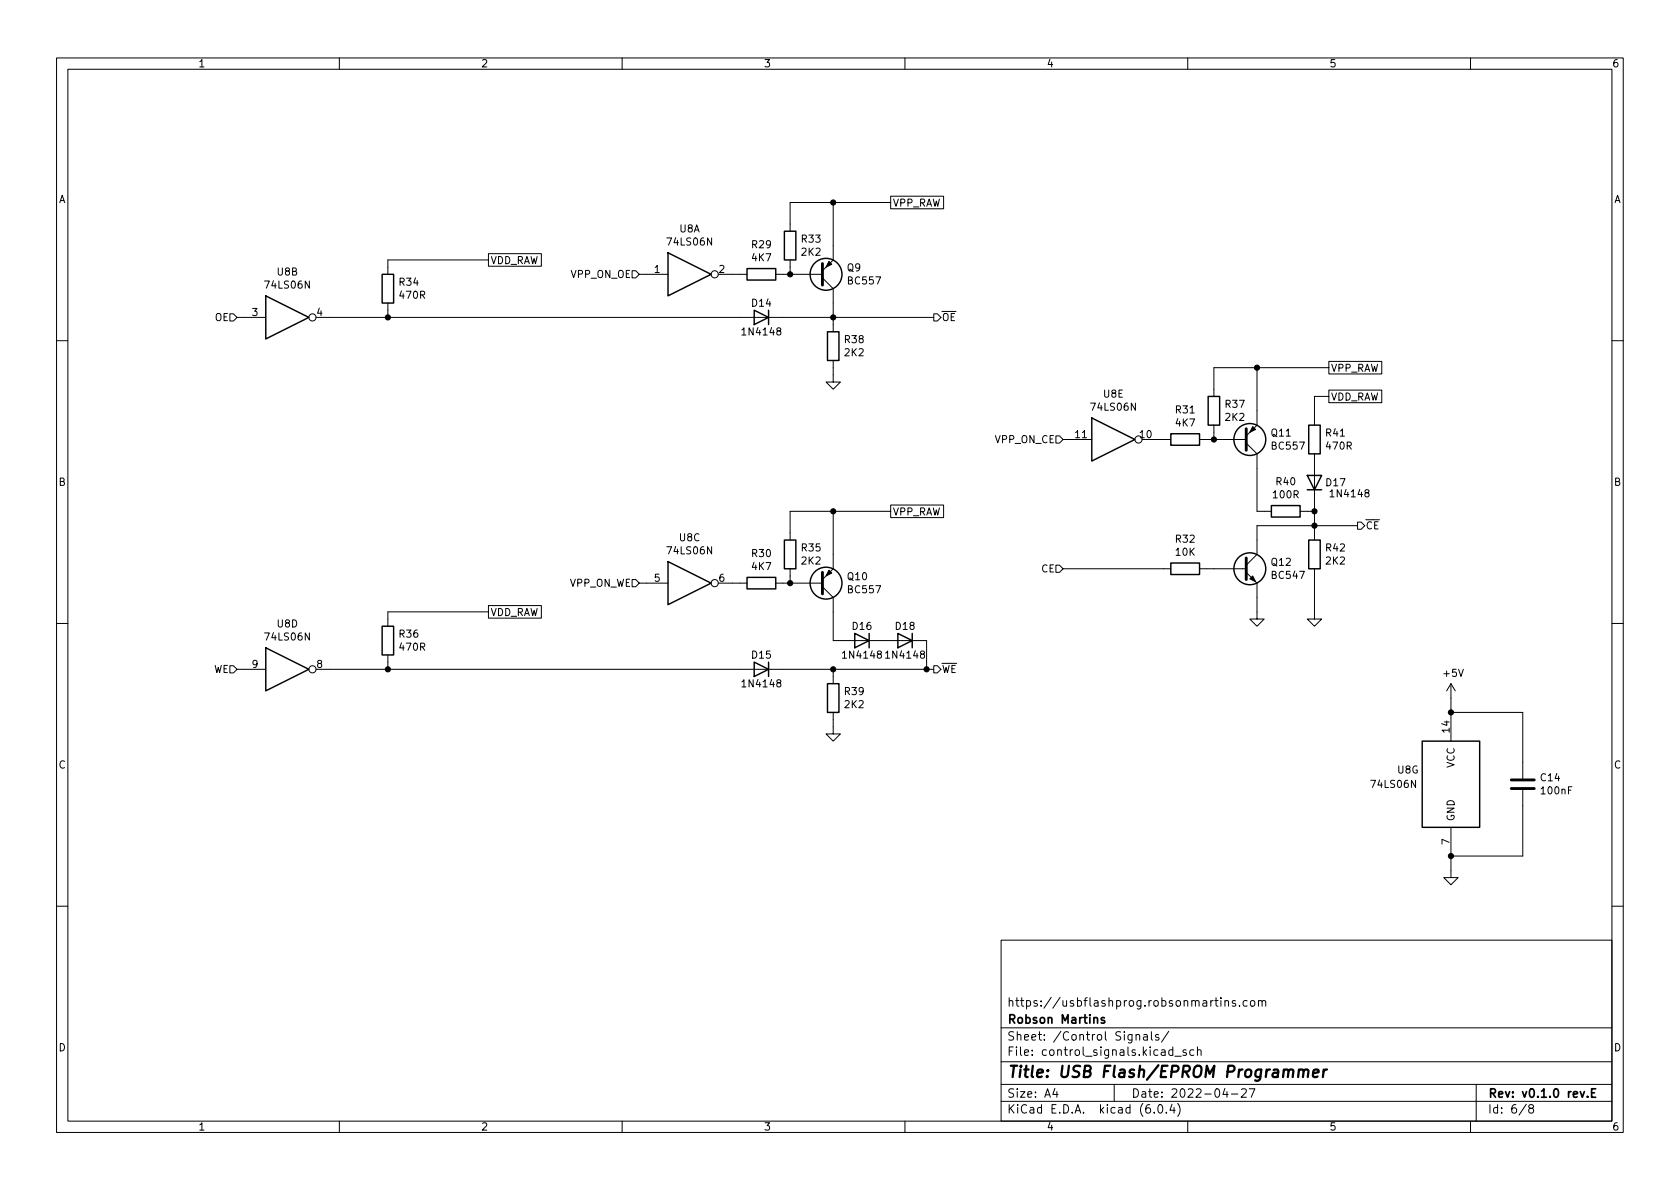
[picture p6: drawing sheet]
<svg xmlns="http://www.w3.org/2000/svg" width="297mm" height="210mm" viewBox="0 0 297 210" stroke-linecap="round" stroke-linejoin="round" font-family="sans-serif">
<g fill="none" stroke="#000" stroke-width=".18">
<path d="M10 10.2h277v190.1h-277zM12 12.2h273v186.1h-273zM60 10.2v2M110 10.2v2M160 10.2v2M210 10.2v2M260 10.2v2M147.3 35.8v10.2l-1.9 1.9M157.5 34.7h9.3v2.2h-9.3zM157.5 35.8h-17.8v5.1M40.6 55.5h.7l.6 .6-.6 .7h-.7zM41.9 56.1h5.1"/>
<path d="M55.9 56.1h109.2M68.6 53.6v2.5M86.4 44.9h9.3v2.2h-9.3zM86.4 46h-17.8v2.5M111.8 47.9h.6l.6 .6-.6 .6h-.6zM113 48.5h5.1M127 48.5h5.1M137.2 48.5h8.2M139.7 46v2.5M145.4 49.1l1.9 1.9v7.7M165.1 55.5h.6l.7 .6-.7 .7h-.6zM10 60.2h2"/>
<path d="M147.3 63.7v3.9h1.3l-1.3 1.2-1.3-1.2h1.3M186.7 77.1h.6l.7 .6-.7 .7h-.6zM188 77.7h5M201.9 77.7h5.1M212.1 77.7h8.2M214.6 75.2v2.5M220.3 78.4l1.9 1.9v10.1h2.6M222.2 65v10.2l-1.9 1.9M234.9 63.9h9.4v2.2h-9.4zM234.9 69h9.4v2.2h-9.4zM234.9 70.1h-2.5v5.1M234.9 65h-20.3v5.1"/>
<path d="M285 60.2h2M147.3 90.4v10.2l-1.9 1.9M157.5 89.3h9.3v2.2h-9.3zM157.5 90.4h-17.8v5.1M186.7 99.9h.6l.7 .7-.7 .6h-.6zM229.9 90.4h2.5M232.4 80.3v15.2M240 92.3h.7l.6 .7-.6 .6h-.7zM240 93h-17.8v5l-1.9 1.9M10 110.2h2M40.6 117.7h.7l.6 .7-.6 .6h-.7zM41.9 118.4h5.1"/>
<path d="M55.9 118.4h109.2M68.6 115.8v2.6M86.4 107.1h9.3v2.2h-9.3zM86.4 108.2h-17.8v2.5M111.8 102.5h.6l.6 .6-.6 .7h-.6zM113 103.1h5.1M127 103.1h5.1M137.2 103.1h8.2M139.7 100.6v2.5M145.4 103.8l1.9 1.9v7.6h16.5v5.1M147.3 118.4v2.5M165.1 117.7h.6l.7 .7-.7 .6h-.6z"/>
<path d="M188 100.6h19M212.1 100.6h8.2M220.3 101.2l1.9 1.9v6.4h1.3l-1.3 1.2-1.2-1.2h1.2M232.4 100.6v8.9h1.3l-1.3 1.2-1.3-1.2h1.3M285 110.2h2M147.3 126v3.8h1.3l-1.3 1.3-1.3-1.3h1.3M256.5 120.9v10.2M256.5 126h12.7v11.7M256.5 120.9l-.7 1.3M256.5 120.9l.8 1.3M269.2 139.7v11.7h-12.7M256.5 146.3v8.9h1.3l-1.3 1.3-1.2-1.3h1.2"/>
<path d="M10 160.2h2M177 166.3h108v32h-108zM214.8 176.9h.6M215 176.4v1.3l.4 .2M215.9 176.4v.2M215.9 176.9v1M216.6 177.1l.2-.2 .3 .1 .1 .9M216.6 176.9v1M218.4 177l-.3-.1-.2 .2v.3l.5 .1v.4h-.5M219.1 177.8v.1M220.5 177l-.4-.1-.3 .3v.4l.1 .3h.6M221.2 177l.4-.1 .3 .3v.4l-.3 .3h-.4l-.1-.3v-.4z"/>
<path d="M222.5 177.1l.2-.2 .4 .1v.9M222.5 176.9v1M223.1 177.1l.3-.2 .3 .1 .1 .9M285 160.2h2M60 198.3v2M110 198.3v2M160 198.3v2M177 194.8h108M177 191.8h108M177 187.8h108M177 181.8h108M186.5 192.5l-.4 1h1"/>
<path d="M186.9 193v1M197 191.8v3M200.9 183.1l.2-.2 .3 .1 .1 .9M200.9 182.9v1M202.2 183h.6l.1 .9M202.9 183.3l-.5 .1a.29 .29 0 0 0-.3 .2 .29 .29 0 0 0 .3 .3h.5M203.6 182.4v1.3l.2 .2M204.1 196.7v.1M204.9 183l-.4-.1-.2 .2 .1 .3 .5 .1v.4h-.6M204.9 195.4l.2-.1a.81 .81 0 0 1 .6 .7 .81 .81 0 0 1-.3 .8h-.2a.81 .81 0 0 1-.6-.6 .81 .81 0 0 1 .3-.8zM206.2 196.7v.1M206.6 182.4l-1.2 1.9"/>
<path d="M207.2 195.3l-.3 1h.9M207.4 185.7l-.5-.1-.3 .3v.4l.2 .3h.6M207.4 185.1v1.5M207.6 195.8v1M207.7 186.8h1.2M208.2 195.1a1.72 1.72 0 0 1 0 2.3M209.7 185.7l-.3-.1-.3 .2 .1 .3 .5 .1v.4h-.6M210 198.3v2M211.1 185.7l-.5-.1-.2 .3v.4l.1 .3h.6M211.7 185.8l.2-.2 .4 .1 .1 .9M211.7 185.1v1.5M216.6 192.5l-.4 1h.9"/>
<path d="M216.9 193v1M217.7 193.5h1.2M219.5 192.7l.6-.2 .2 .2 .1 .3-1 1h1M220.9 192.5h1l-.7 1.5M260 198.3v2M261 191.8v6.5M269.9 195.3l-1.3 1.9M270.6 196l-.3-.3 .1-.2 .2-.2 .4 .1 .2 .2-.1 .2-.7 .2-.1 .3v.2l.3 .3h.4l.2-.3-.1-.4-.2-.1"/>
<circle cx="55.2" cy="56.1" r=".63"/>
<circle cx="126.4" cy="48.5" r=".63"/>
<circle cx="201.3" cy="77.7" r=".63"/>
<circle cx="55.2" cy="118.4" r=".63"/>
<circle cx="126.4" cy="103.1" r=".63"/>
</g>
<path d="M195.3 180l-.4-.1-.2 .2 .1 .3 .5 .1v.4h-.6M280.7 193.9v.1M281.4 193.2h.5M282.1 192.5h-.7v1.5h.7" fill="none" stroke="#000" stroke-width=".3"/>
<path d="M229.7 189.3a.49 .49 0 0 1 .8 .1l-.1 1.1M229.7 189.1l-.2 1.4M230.5 189.4a.5 .5 0 0 1 .8-.2l-.1 1.3M232.2 189.8l.9-.2v-.4l-.6-.1-.3 .3v1l.2 .1 .6-.1M234.1 189.1l-.2 1.4M234.6 189.1l-.4 .1-.2 .3" fill="none" stroke="#000" stroke-width=".4"/>
<g fill="none" stroke="#000" stroke-width=".25">
<path d="M47 52.3l7.6 3.8-7.6 3.8zM67.6 48.5h2v5.1h-2zM118.1 44.7l7.6 3.8-7.6 3.8zM132.1 47.5h5.1v2h-5.1zM133.3 54.9l2.6 1.2-2.6 1.3zM135.9 54.9v2.5M138.7 40.9h2v5.1h-2zM146.3 58.7h2v5h-2zM193 73.9l7.7 3.8-7.7 3.8zM207 76.7h5.1v2h-5.1zM213.6 70.1h2v5.1h-2zM231.4 75.2h2v5.1h-2z"/>
<path d="M118.1 99.3l7.6 3.8-7.6 3.8zM138.7 95.5h2v5.1h-2zM207 99.6h5.1v2h-5.1zM224.8 89.4h5.1v2h-5.1zM231.1 84.1h2.6l-1.3 2.5zM231.1 86.6h2.6M231.4 95.5h2v5.1h-2zM47 114.5l7.6 3.9-7.6 3.8zM67.6 110.7h2v5.1h-2zM132.1 102.1h5.1v2h-5.1zM133.3 117.1l2.6 1.3-2.6 1.2zM135.9 117.1v2.5"/>
<path d="M151.1 112l2.6 1.3-2.6 1.2zM153.7 112v2.5M158.7 112l2.6 1.3-2.6 1.2zM161.3 112v2.5M146.3 120.9h2v5.1h-2zM251.5 131.1h10.1v15.2h-10.1z"/>
<circle cx="146" cy="48.5" r="2.82"/>
<circle cx="221" cy="77.7" r="2.82"/>
<circle cx="146" cy="103.1" r="2.82"/>
<circle cx="221" cy="100.6" r="2.82"/>
</g>
<path d="M145.4 46.6v3.8M220.3 75.8v3.8M220.3 98.7v3.8M145.4 101.2v3.8M267.2 139.4h4.1M267.2 137.9h4.1" fill="none" stroke="#000" stroke-width=".51"/>
<g fill="#000" stroke="#000" stroke-width=".18">
<path d="M146.6 46.2l.5 .5-1.1 .5zM221.5 75.4l.5 .5-1 .5zM146.6 100.8l.5 .5-1.1 .5zM221 102.4l.5-.6 .5 1.1z"/>
<circle cx="147.3" cy="35.8" r=".46"/>
<circle cx="68.6" cy="56.1" r=".46"/>
<circle cx="139.7" cy="48.5" r=".46"/>
<circle cx="147.3" cy="56.1" r=".46"/>
<circle cx="214.6" cy="77.7" r=".46"/>
<circle cx="222.2" cy="65" r=".46"/>
<circle cx="147.3" cy="90.4" r=".46"/>
<circle cx="232.4" cy="90.4" r=".46"/>
<circle cx="232.4" cy="93" r=".46"/>
<circle cx="68.6" cy="118.4" r=".46"/>
<circle cx="139.7" cy="103.1" r=".46"/>
<circle cx="147.3" cy="118.4" r=".46"/>
<circle cx="163.8" cy="118.4" r=".46"/>
<circle cx="256.5" cy="126" r=".46"/>
<circle cx="256.5" cy="151.4" r=".46"/>
</g>
<text font-size="2.8" x="178" y="190.6">Title: USB Flash/EPROM Programmer</text>
<g font-size="2.1">
<text x="178" y="178">https://usbflashprog.robsonmartins.com</text>
<text x="178" y="184">Sheet: /Control Signals/</text>
<text x="178" y="181">Robson Martins</text>
<text x="178" y="186.7">File: control_signals.kicad_sch</text>
<text x="178" y="196.9">KiCad E.D.A. kicad (6.0.4)</text>
<text x="178" y="194.1">Size: A4</text>
<text x="200" y="194.1">Date: 2022-04-27</text>
<text x="263" y="194.1">Rev: v0.1.0 rev.E</text>
<text x="263" y="196.9">Id: 6/8</text>
</g>
<g font-size="1.8">
<text x="35" y="11.9">1</text>
<text x="85" y="11.9">2</text>
<text x="135" y="11.9">3</text>
<text x="185" y="11.9">4</text>
<text x="235" y="11.9">5</text>
<text x="285" y="11.9">6</text>
<text x="10.3" y="35.9">A</text>
<text x="285.3" y="35.9">A</text>
<text x="120.2" y="41.1">U8A</text>
<text x="157.8" y="36.5">VPP_RAW</text>
<text x="86.7" y="46.7">VDD_RAW</text>
<text x="118.2" y="43.4">74LS06N</text>
<text x="133" y="43.9">R29</text>
<text x="133" y="46.2">4K7</text>
<text x="141.8" y="42.9">R33</text>
<text x="141.8" y="45.2">2K2</text>
<text x="149.8" y="48">Q9</text>
<text x="47.1" y="51">74LS06N</text>
<text x="49" y="48.7">U8B</text>
<text x="70.7" y="50.5">R34</text>
<text x="70.8" y="52.8">470R</text>
<text x="100.9" y="49.1">VPP_ON_OE</text>
<text x="115.7" y="48.3">1</text>
<text x="127.1" y="48.3">2</text>
<text x="150" y="50.3">BC557</text>
<text x="38" y="56.8">OE</text>
<text x="44.6" y="55.9">3</text>
<text x="56" y="55.9">4</text>
<text x="131.5" y="59.3">1N4148</text>
<text x="133" y="54.2">D14</text>
<text x="166.5" y="56.8">~{OE}</text>
<text x="149.4" y="60.7">R38</text>
<text x="149.4" y="63">2K2</text>
<text x="235.3" y="65.7">VPP_RAW</text>
<text x="195.1" y="70.3">U8E</text>
<text x="235.3" y="70.8">VDD_RAW</text>
<text x="190.2" y="77.5">11</text>
<text x="193.1" y="72.6">74LS06N</text>
<text x="201.6" y="77.5">10</text>
<text x="207.9" y="73.1">R31</text>
<text x="207.9" y="75.4">4K7</text>
<text x="216.7" y="72.1">R37</text>
<text x="216.7" y="74.4">2K2</text>
<text x="224.8" y="77.2">Q11</text>
<text x="234.5" y="77.2">R41</text>
<text x="176" y="78.4">VPP_ON_CE</text>
<text x="225" y="79.5">BC557</text>
<text x="234.6" y="79.5">470R</text>
<text x="10.3" y="85.9">B</text>
<text x="225.2" y="88.1">100R</text>
<text x="225.7" y="85.8">R40</text>
<text x="234.5" y="86">D17</text>
<text x="235.5" y="87.9">1N4148</text>
<text x="285.3" y="85.9">B</text>
<text x="120.2" y="95.7">U8C</text>
<text x="157.8" y="91.1">VPP_RAW</text>
<text x="207.9" y="96">R32</text>
<text x="241.4" y="93.6">~{CE}</text>
<text x="118.2" y="98">74LS06N</text>
<text x="133" y="98.5">R30</text>
<text x="133" y="100.8">4K7</text>
<text x="141.8" y="97.5">R35</text>
<text x="141.8" y="99.8">2K2</text>
<text x="184.1" y="101.2">CE</text>
<text x="207.9" y="98.3">10K</text>
<text x="224.8" y="100">Q12</text>
<text x="234.5" y="97.5">R42</text>
<text x="234.5" y="99.8">2K2</text>
<text x="100.6" y="103.8">VPP_ON_WE</text>
<text x="115.7" y="102.9">5</text>
<text x="127.1" y="102.9">6</text>
<text x="149.9" y="102.6">Q10</text>
<text x="150" y="104.9">BC557</text>
<text x="225" y="102.4">BC547</text>
<text x="47.1" y="113.3">74LS06N</text>
<text x="49" y="110.9">U8D</text>
<text x="70.7" y="112.7">R36</text>
<text x="86.7" y="108.9">VDD_RAW</text>
<text x="150.8" y="111.4">D16</text>
<text x="158.4" y="111.4">D18</text>
<text x="37.7" y="119">WE</text>
<text x="44.6" y="118.1">9</text>
<text x="56" y="118.1">8</text>
<text x="70.8" y="115.1">470R</text>
<text x="133" y="116.5">D15</text>
<text x="149.3" y="116.5">1N4148</text>
<text x="156.9" y="116.5">1N4148</text>
<text x="166.5" y="119">~{WE}</text>
<text x="255.3" y="119.7">+5V</text>
<text x="131.5" y="121.5">1N4148</text>
<text x="149.4" y="122.9">R39</text>
<text x="149.4" y="125.2">2K2</text>
<text x="256.3" y="129.5" transform="rotate(-90 256.3 129.5)">14</text>
<text x="10.3" y="135.9">C</text>
<text x="247.1" y="136.8">U8G</text>
<text x="257.2" y="135.8" transform="rotate(-90 257.2 135.8)">VCC</text>
<text x="285.3" y="135.9">C</text>
<text x="242.6" y="139.3">74LS06N</text>
<text x="272.5" y="138.1">C14</text>
<text x="272.6" y="140.5">100nF</text>
<text x="256.3" y="149.3" transform="rotate(-90 256.3 149.3)">7</text>
<text x="257.2" y="145.3" transform="rotate(-90 257.2 145.3)">GND</text>
<text x="10.3" y="185.9">D</text>
<text x="285.3" y="185.9">D</text>
<text x="35" y="199.9">1</text>
<text x="85" y="199.9">2</text>
<text x="135" y="199.9">3</text>
<text x="185" y="199.9">4</text>
<text x="235" y="199.9">5</text>
<text x="285" y="199.9">6</text>
</g>
</svg>
